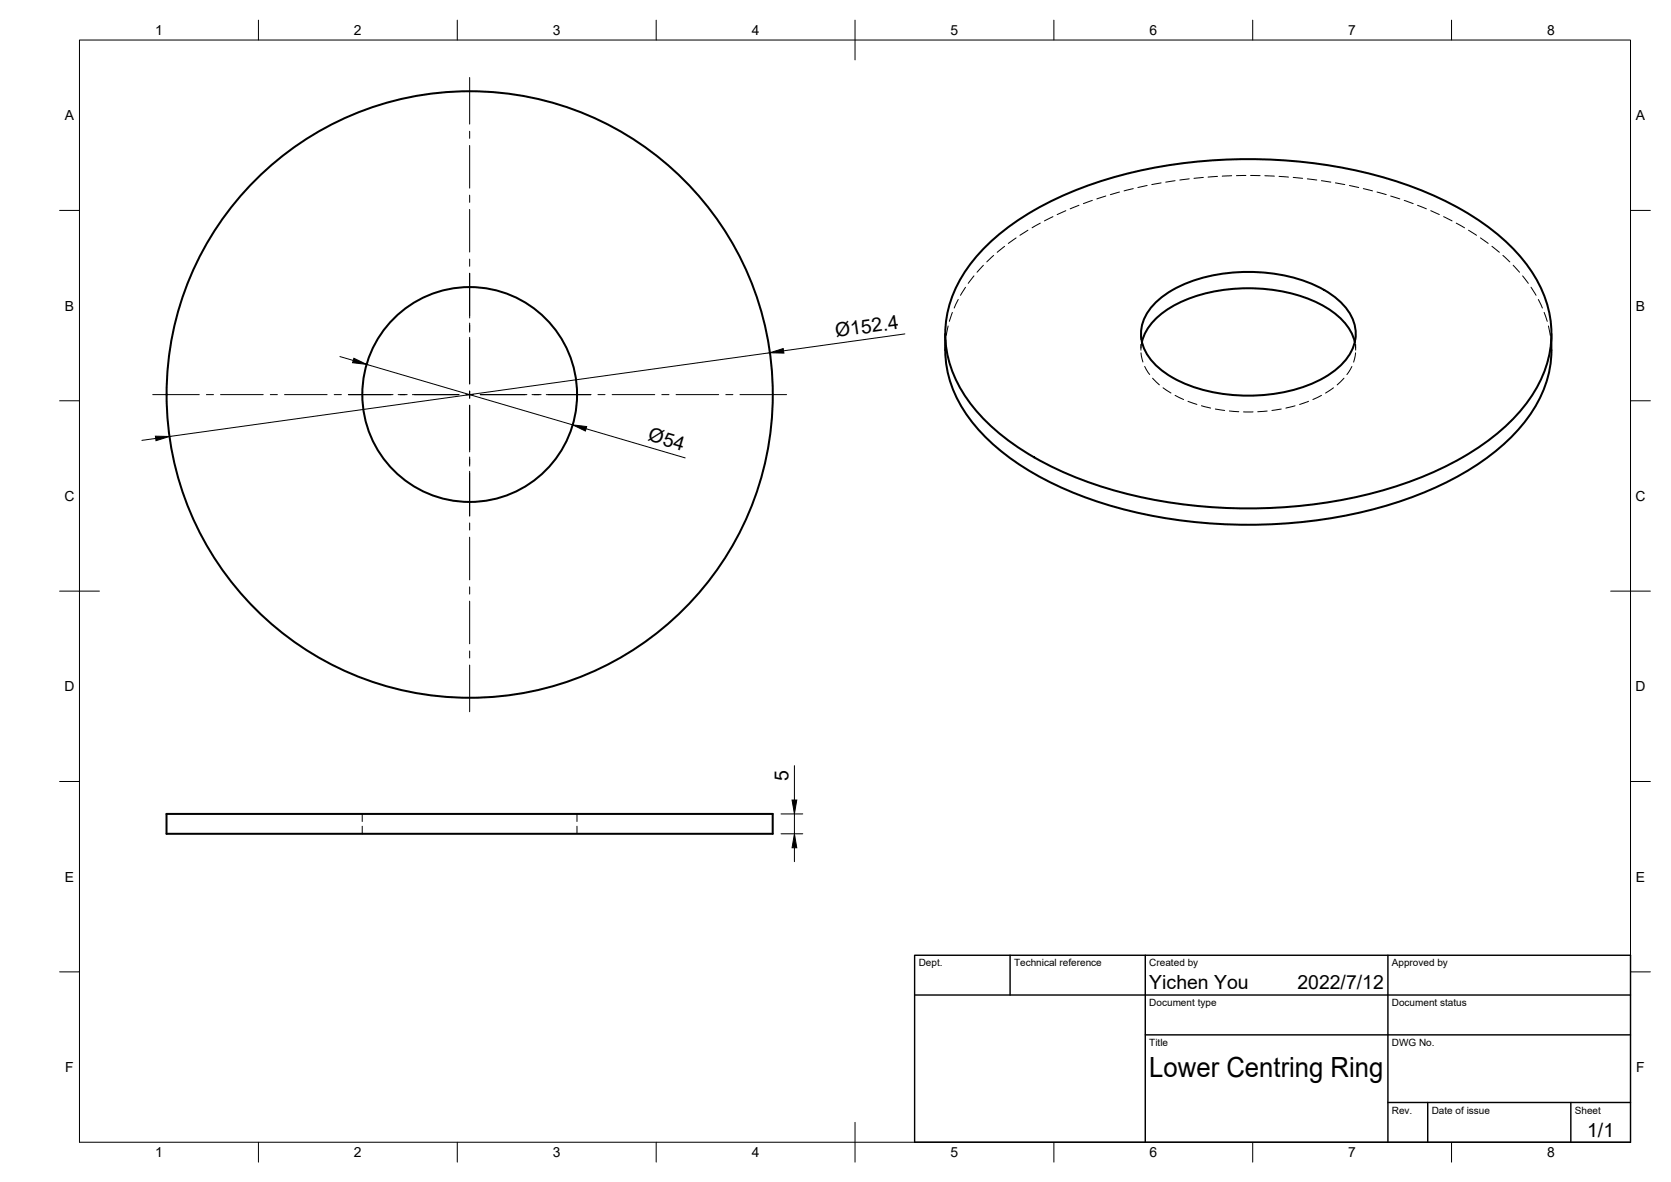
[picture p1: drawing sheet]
<svg xmlns="http://www.w3.org/2000/svg" width="420mm" height="297mm" viewBox="0 0 420 297" stroke-linecap="round" stroke-linejoin="round" font-family="sans-serif">
<!-- layer: Visible -->
<g fill="none" stroke="#000" stroke-width=".51">
<path d="M247.6 62.2a71.8 71.8 0 0 1 28.7-16.5 126 126 0 0 1 79.5 1.5 64.7 64.7 0 0 1 26.7 17.6 28.5 28.5 0 0 1 7 24.7 34.6 34.6 0 0 1-12 18.5 78.9 78.9 0 0 1-30.4 15.4 126.3 126.3 0 0 1-75.1-2.9 64.7 64.7 0 0 1-26.7-17.5 28.5 28.5 0 0 1-7-24.7 33.4 33.4 0 0 1 9.3-16.1zM290.4 76.2a31.4 31.4 0 0 1 19.4-7.7 40.9 40.9 0 0 1 23.2 4.4 14.2 14.2 0 0 1 7.8 9.7 11.1 11.1 0 0 1-4.7 10.1 34.3 34.3 0 0 1-20.1 6.7 38.6 38.6 0 0 1-22.9-5.6 12.5 12.5 0 0 1-6.2-9.9 11 11 0 0 1 3.5-7.7zM237.7 83.9a31.3 31.3 0 0 0 2.7 15.8 46.9 46.9 0 0 0 19.6 19.3 104.7 104.7 0 0 0 43.5 12.5 120 120 0 0 0 57-8.8 58.5 58.5 0 0 0 23.6-17.6 29.9 29.9 0 0 0 6-21.2M287.1 85.9a14.7 14.7 0 0 1 7.5-8.8 42.2 42.2 0 0 1 29.9-3.4 24.5 24.5 0 0 1 14.5 8.6l1.3 2.4 .4 1.2M41.9 204.5h152.4v5h-152.4z"/>
<circle cx="118.1" cy="99.1" r="27"/>
<circle cx="118.1" cy="99.1" r="76.2"/>
</g>
<!-- layer: Hidden -->
<g fill="none" stroke="#000" stroke-width=".25">
<path d="M255.5 59.8l-2 1.4M258.5 57.9l-2 1.2M261.6 56.1l-2.1 1.1M264.8 54.4l-2.2 1.1M268 52.9l-2.2 1M271.3 51.6l-2.2 .9M274.7 50.4l-2.3 .8M278 49.3l-2.2 .7M281.5 48.3l-2.3 .6M284.9 47.4l-2.3 .6M288.4 46.6l-2.3 .5M292 46l-2.4 .4"/>
<path d="M295.5 45.4l-2.4 .4M299 44.9l-2.3 .3M302.6 44.6l-2.4 .2M306.1 44.3l-2.3 .2M309.7 44.2l-2.4 .1M313.3 44.1h-2.4M314.5 44.1h2.3M318 44.2l2.4 .1M321.6 44.3l2.4 .2M325.2 44.6l2.3 .2M328.7 44.9l2.4 .3M332.3 45.4l2.3 .4"/>
<path d="M335.8 46l2.3 .4M339.3 46.6l2.3 .5M342.8 47.4l2.3 .6M346.2 48.3l2.4 .6M349.7 49.3l2.3 .7M353.1 50.4l2.2 .8M356.4 51.6l2.2 .9M359.7 52.9l2.2 1M363 54.4l2.1 1.1M366.2 56.1l2 1.1M369.3 57.9l2 1.2M372.3 59.8l1.9 1.4"/>
<path d="M239.5 78.5l-.8 2.3M240.9 75.3l-1 2.1M242.8 72.2l-1.3 2M244.9 69.3l-1.4 1.9M247.3 66.7l-1.6 1.7M249.9 64.2l-1.8 1.6M252.6 61.9l-1.9 1.5M375.1 61.9l1.9 1.5M377.9 64.2l1.7 1.6M380.5 66.7l1.6 1.7M382.8 69.3l1.5 1.9M385 72.2l1.2 2"/>
<path d="M386.8 75.3l1 2.1M388.3 78.5l.7 2.3M237.8 85.4l-.1 2.6M238.4 81.9l-.4 2.4M286.9 83.9v1.5M286.9 86.5v1.5M286.9 88.7l.5 2.3M287.1 85.9l-.2 1.6M287.8 92.1l1.3 2M289.8 95l1.7 1.7M292.4 97.5l2 1.3M295.5 99.4l2.1 1"/>
<path d="M332.3 99.4l-2.2 1M335.3 97.5l-2 1.3M337.9 95l-1.7 1.7M339.9 92.1l-1.2 2M340.6 85.9l.2 1.6M340.8 88.7l-.4 2.3M340.9 83.9v1.5M340.9 86.5v1.5M389.3 81.9l.5 2.4M389.9 85.4l.2 2.6M298.7 100.8l2.2 .8M302.1 102l2.3 .6"/>
<path d="M305.6 102.8l2.3 .4M309.1 103.3l2.4 .2M312.7 103.5h2.4M318.6 103.3l-2.3 .2M322.2 102.8l-2.4 .4M325.6 102l-2.3 .6M329 100.8l-2.2 .8M91.1 204.5v1.9M91.1 207.6v1.9M145.1 204.5v1.9M145.1 207.6v1.9"/>
</g>
<!-- layer: Border -->
<g fill="none" stroke="#000" stroke-width=".25">
<path d="M20 10.1h390v276.9h-390zM65 5.1v5M115 5.1v5M165 5.1v5M215 5.1v10M265 5.1v5M315 5.1v5M365 5.1v5M15 52.9h5M410 52.9h5M15 100.7h5M410 100.7h5"/>
<path d="M15 148.6h10M405 148.6h10M15 196.4h5M410 196.4h5M15 244.2h5M410 244.2h5M65 287v5M115 287v5M165 287v5M215 282.1v9.9M265 287v5M315 287v5"/>
<path d="M365 287v5"/>
</g>
<!-- layer: TitleBlock -->
<path d="M230 240.1h180v46.9h-180zM230 250h180M254 240.1v9.9M288 240.1v46.9M349 240.1v46.9M288 260.1h122M349 277.1h61M359 277.1v9.9M395 277.1v9.9" fill="none" stroke="#000" stroke-width=".36"/>
<!-- layer: Dimensions -->
<path d="M85.5 89.6l3.3 1M92.2 91.6l51.8 15.2M193.5 88.7l-150.9 21M227.5 83.9l-30.5 4.3M39.2 110.2l-3.5 .5M147.4 107.7l24.9 7.4M199.7 192.4v8.6M196.4 209.5h5.4M196.4 204.5h5.4M199.7 204.5v5M199.7 213v3.5" fill="none" stroke="#000" stroke-width=".25"/>
<path d="M89 90l3.2 1.6-3.6-.4zM193.5 88.7l3.4-1.1 .2 1.1zM39.1 109.6l3.5 .1-3.4 1.1zM144 106.8l3.5 .4-.3 1.1zM199.7 209.5l.6 3.5h-1.1zM199.2 201h1.1l-.6 3.5z" fill="#000" stroke="#000" stroke-width=".25"/>
<!-- layer: Center Lines -->
<g fill="none" stroke="#000" stroke-width=".25">
<path d="M118.1 19.5v11.7M118.1 33v1.8M118.1 36.6v10.7M118.1 49.1v1.7M118.1 52.6v10.7M118.1 65.1v1.8M118.1 68.7v11.2M38.4 99.2h11.7M51.9 99.2h1.8M55.5 99.2h10.7M68 99.2h1.7M71.5 99.2h10.8"/>
<path d="M84 99.2h1.8M87.6 99.2h11.2M100.1 99.2h2.3M103.7 99.2h11.7M117.2 99.2h1.8M118.1 81.2v2.3M118.1 84.8v11.7M118.1 98.3v1.8M120.8 99.2h11.7M133.8 99.2h2.3M137.4 99.2h11.2M150.3 99.2h1.8"/>
<path d="M153.9 99.2h10.7M166.4 99.2h1.8M170 99.2h10.7M182.5 99.2h1.8M186.1 99.2h11.7M118.1 101.8v11.8M118.1 114.9v2.2M118.1 118.4v11.3M118.1 131.4v1.8M118.1 135v10.7M118.1 147.5v1.8M118.1 151.1v10.7"/>
<path d="M118.1 163.6v1.8M118.1 167.1v11.8"/>
</g>
<text font-size="7" x="289" y="270.6">Lower Centring Ring</text>
<g font-size="4.9">
<text x="210.3" y="84.8" transform="rotate(-8 210.3 84.8)">Ø152.4</text>
<text x="162.7" y="110.7" transform="rotate(16 162.7 110.7)">Ø54</text>
<text x="198.3" y="196.3" transform="rotate(-90 198.3 196.3)">5</text>
<text x="289" y="248.5">Yichen You</text>
<text x="326.2" y="248.5">2022/7/12</text>
<text x="399.1" y="285.7">1/1</text>
</g>
<g font-size="3.5">
<text x="39" y="8.8">1</text>
<text x="89" y="8.8">2</text>
<text x="139" y="8.8">3</text>
<text x="189" y="8.8">4</text>
<text x="239" y="8.8">5</text>
<text x="289" y="8.8">6</text>
<text x="339" y="8.8">7</text>
<text x="389" y="8.8">8</text>
<text x="16.3" y="30.2">A</text>
<text x="411.3" y="30.2">A</text>
<text x="16.3" y="78">B</text>
<text x="411.3" y="78">B</text>
<text x="16.2" y="125.9">C</text>
<text x="411.2" y="125.9">C</text>
<text x="16.2" y="173.7">D</text>
<text x="411.2" y="173.7">D</text>
<text x="16.3" y="221.6">E</text>
<text x="411.3" y="221.6">E</text>
<text x="16.4" y="269.4">F</text>
<text x="411.4" y="269.4">F</text>
<text x="39" y="290.8">1</text>
<text x="89" y="290.8">2</text>
<text x="139" y="290.8">3</text>
<text x="189" y="290.8">4</text>
<text x="239" y="290.8">5</text>
<text x="289" y="290.8">6</text>
<text x="339" y="290.8">7</text>
<text x="389" y="290.8">8</text>
</g>
<g font-size="2.5">
<text x="231" y="242.9">Dept.</text>
<text x="255" y="242.9">Technical reference</text>
<text x="289" y="242.9">Created by</text>
<text x="350" y="242.9">Approved by</text>
<text x="289" y="252.8">Document type</text>
<text x="350" y="252.8">Document status</text>
<text x="289" y="262.9">Title</text>
<text x="350" y="262.9">DWG No.</text>
<text x="350" y="279.9">Rev.</text>
<text x="360" y="279.9">Date of issue</text>
<text x="396" y="279.9">Sheet</text>
</g>
</svg>
